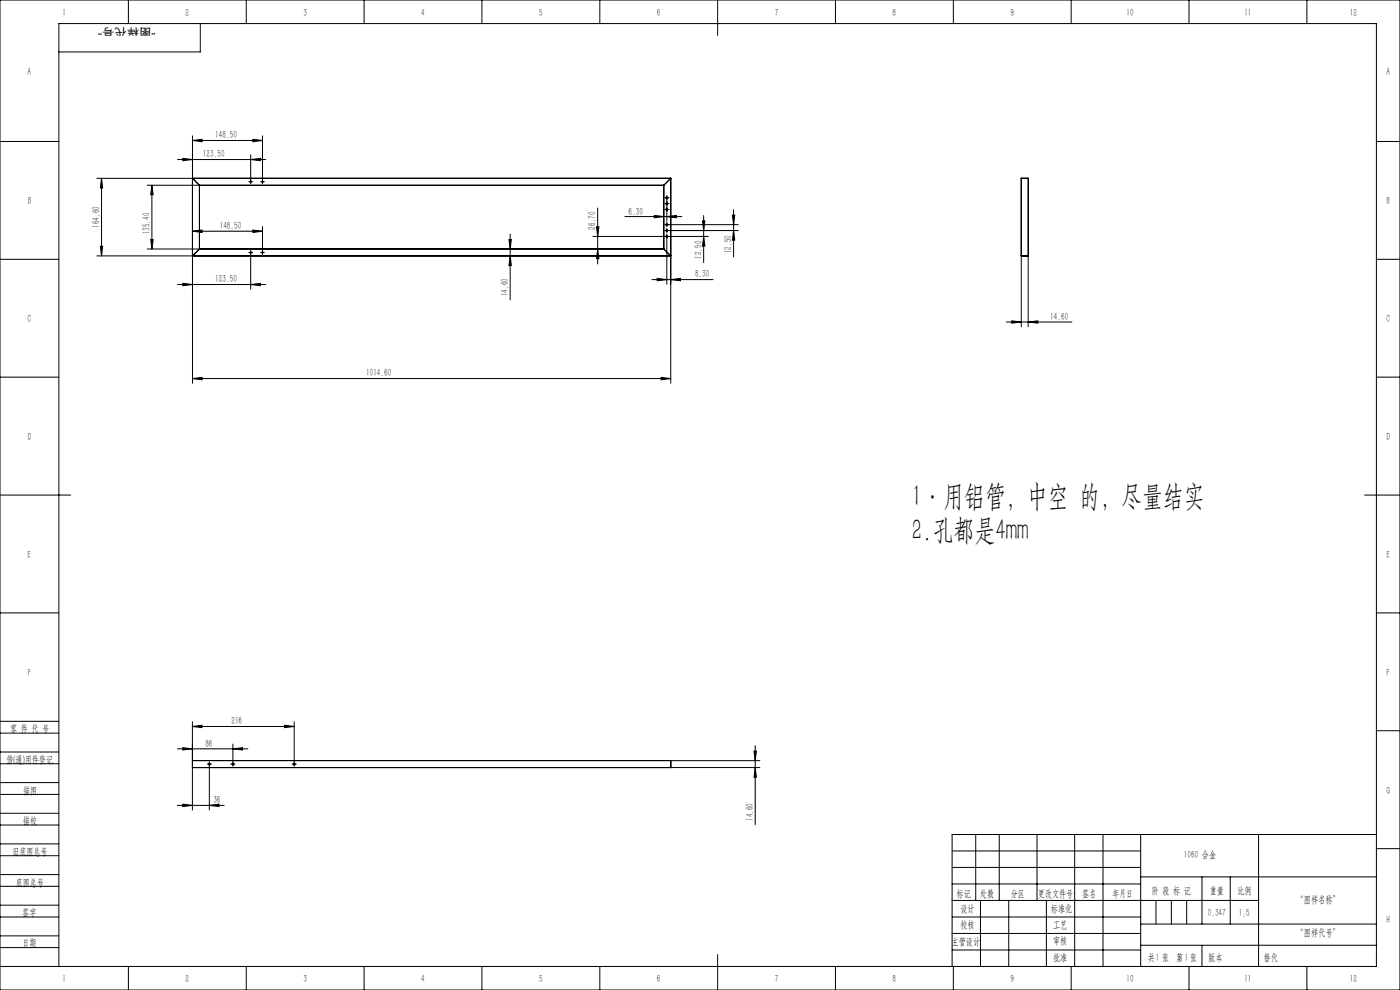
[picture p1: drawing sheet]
<svg xmlns="http://www.w3.org/2000/svg" width="594mm" height="420mm" viewBox="0 0 594 420" stroke-linecap="round" stroke-linejoin="round" font-family="sans-serif">
<g fill="none" stroke="#000" stroke-width=".42">
<path d="M0 0h594v420h-594zM54.5 0v10M85 10v12h-60M104.5 0v10M154.5 0v10M204.5 0v10M254.5 0v10M304.5 0v15M354.5 0v10M404.5 0v10M454.5 0v10M504.5 0v10"/>
<path d="M554.5 0v10M81.7 59.6l4.1-.5v1zM81.7 57.6v105M81.7 59.6h29.7M107.3 59.1l4.1 .5-4.1 .5zM111.4 57.6v18.7M0 60h25M43.1 75.7l.5 4h-1zM43.1 75.7v32.9M64.5 78.6l.5 4h-1zM64.5 78.6v27M75.3 67.7h37.4"/>
<path d="M77.6 67.2l4.1 .5-4.1 .5zM81.6 75.6l.1 .1M81.7 75.7l2.9 2.9M84.6 78.6h.1M84.6 78.6v27M105.9 77.1h1M106.4 76.6v1M106.4 67.7l4.1-.5v1zM106.4 65.7v10.6M110.9 77.1h1M111.4 76.6v1M281.6 78.6h.1"/>
<path d="M281.7 78.6h-.1M281.7 78.6h-219.2M281.7 78.6v27M284.6 75.7l-2.9 2.9M284.6 75.6v.1M284.6 75.6v87M284.6 75.6l-243.5 .1M433.3 75.6h.1M433.3 75.6v63M433.3 75.6h2.9M436.2 75.6v63M436.3 75.7h.1"/>
<path d="M584 60h10M81.7 98.1l4.1-.5v1zM81.7 98.1h29.7M107.3 97.6l4.1 .5-4.1 .5zM111.4 96.1v10.2M216.5 99.3v27.9M253.1 96.2h1l-.5 4.1zM253.6 88.2v23.8M265.1 91.9h24.2M277.6 91.4l4.1 .5-4.1 .5zM282.4 83.9h1M282.4 86.4h1"/>
<path d="M282.4 88.9h1M282.4 95.3h1M282.4 97.8h1M282.9 91.9l4.1-.5v1zM282.9 83.4v1M282.9 84.8v9.1M282.9 94.8v1M282.9 97.3v1M282.9 99.8v1M283.8 97.8h29.4M283.8 95.3h29.4M298.1 93.7h1l-.5 4.1z"/>
<path d="M298.6 91.5v19.9M310.7 91.2h1l-.4 4.1zM311.3 89v20M311.3 97.8l.4 4.1h-1zM0 110h25M41.1 108.6h243.5M42.6 104.5h1l-.5 4.1zM64 101.6h1l-.5 4zM81.7 108.6h-.1M84.6 105.6h.1M84.6 105.6l-2.9 3M105.9 107.1h1"/>
<path d="M106.4 106.6v1M106.4 107.9v14.8M110.9 107.1h1M111.4 106.6v1M215.9 101.6h1.1l-.5 4zM216.5 108.6l.5 4.1h-1.1zM251.6 100.3h30.4M253.6 105.6l.5 4.1h-1zM276.6 118.6h25.9M278.8 118.1l4.1 .5-4.1 .5zM281.6 105.6h.1M281.7 105.6h-219.2"/>
<path d="M281.7 105.6l2.9 3M282.4 100.3h1M282.9 101.2v19.4M283.8 100.3h16.8M284.6 108.6h.1M284.6 118.6l4.1-.5v1zM298.6 100.3l.5 4.1h-1zM433.3 108.6h.1M433.3 108.6h2.9M436.2 108.6h.1M584 110h10M75.3 120.7h37.4"/>
<path d="M77.6 120.2l4.1 .5-4.1 .5zM106.4 120.7l4.1-.5v1zM427 136.6h27.8M429.3 136.1l4 .5-4 .5zM436.2 136.6l4.1-.5v1zM0 160h25M81.7 160.6l4.1-.5v1zM81.7 160.6h202.9M280.5 160.1l4.1 .5-4.1 .5zM584 160h10M0 210h30M579 210h15"/>
<path d="M0 260h25M584 260h10M0 319h25M0 311h25M0 306h25M75.3 317.7h29.9M77.5 317.2l4.1 .5-4.1 .5zM81.6 308.2l4.1-.5v1zM81.6 306.2v37.5M81.6 308.2h43.2M98.8 317.7l4.1-.5v1zM98.8 315.7v7.6"/>
<path d="M120.8 307.7l4 .5-4 .5zM124.8 306.2v17.1M319.9 318.6h1l-.5 4.1zM320.4 316.4v33.5M584 310h10M0 324h25M0 337h25M0 332h25M81.6 322.7h.1M81.7 325.7h.1M81.6 325.6h240.8M81.6 322.7h240.8"/>
<path d="M88.3 324.2h1M88.8 325.1v18.6M88.8 323.7v1M98.3 324.2h1M98.8 323.7v1M124.3 324.2h1M124.8 323.7v1M284.6 325.7h.1M284.6 322.7h.1M284.6 322.7v2.9M320.4 325.6l.5 4.1h-1zM0 350h25"/>
<path d="M0 345h25M0 358h25M75.3 341.7h19.8M77.5 341.2l4.1 .5-4.1 .5zM88.8 341.7l4.1-.5v1zM414 354v28M424 354v28M440 354v28M456 354v56M468 354v56M484 354v56M534 354v56"/>
<path d="M584 354h-180v56M0 363h25M0 376h25M0 371h25M404 361h80M404 368h80M404 375h80M484 372h100M510 372v20M522 372v20M584 360h10M0 389h25"/>
<path d="M0 384h25M0 397h25M404 389h80M404 382h130M404 396h80M416 382v28M428 382v28M444 382v28M484 392h100M490.5 382v10M497 382v10M503.5 382v10"/>
<path d="M0 402h25M0 410h584v-400h-559v400M54.5 410v10M104.5 410v10M154.5 410v10M204.5 410v10M254.5 410v10M304.5 405v15M354.5 410v10M404 403h80M404.5 410v10M454.5 410v10"/>
<path d="M484 401h100M504.5 410v10M510 401v9M554.5 410v10"/>
<circle cx="106.4" cy="77.1" r=".3"/>
<circle cx="111.4" cy="77.1" r=".3"/>
<circle cx="282.9" cy="83.9" r=".42"/>
<circle cx="282.9" cy="88.9" r=".41"/>
<circle cx="282.9" cy="86.4" r=".41"/>
<circle cx="282.9" cy="95.3" r=".41"/>
<circle cx="282.9" cy="97.8" r=".41"/>
<circle cx="106.4" cy="107.1" r=".3"/>
<circle cx="111.4" cy="107.1" r=".3"/>
<circle cx="282.9" cy="100.3" r=".42"/>
<circle cx="88.8" cy="324.2" r=".39"/>
<circle cx="98.8" cy="324.2" r=".41"/>
<circle cx="124.8" cy="324.2" r=".39"/>
</g>
<g fill="none" stroke="#000" stroke-width=".42" stroke-dasharray="30.5 1.3 1.3 1.3">
<path d="M105.9 77.1h-.3M106.4 76.6v-.3M106.4 77.6v.3M106.9 77.1h.3M110.9 77.1h-.3M111.4 76.6v-.3M111.4 77.6v.3M111.9 77.1h.3M282.4 83.9h-.4M282.4 86.4h-.4M282.4 88.9h-.4M282.4 95.3h-.4"/>
<path d="M282.4 97.8h-.4M282.9 99.8v-.4M282.9 83.4v-.4M282.9 84.4v.4M282.9 85.9v-.4M282.9 86.9v.4M282.9 88.4v-.4M282.9 89.4v.4M282.9 94.8v-.4M282.9 95.8v.4M282.9 97.3v-.4M282.9 98.3v.4"/>
<path d="M283.4 83.9h.5M283.4 86.4h.5M283.4 88.9h.5M283.4 95.3h.5M283.4 97.8h.5M105.9 107.1h-.3M106.4 106.6v-.3M106.4 107.6v.3M106.9 107.1h.3M110.9 107.1h-.3M111.4 106.6v-.3M111.4 107.6v.3"/>
<path d="M111.9 107.1h.3M282.4 100.3h-.4M282.9 100.8v.4M283.4 100.3h.5M88.3 324.2h-.4M88.8 323.7v-.4M88.8 324.7v.4M89.3 324.2h.4M98.3 324.2h-.4M98.8 323.7v-.4M98.8 324.7v.4M99.3 324.2h.4"/>
<path d="M124.3 324.2h-.4M124.8 323.7v-.4M124.8 324.7v.4M125.3 324.2h.4"/>
</g>
<g fill="#000">
<path d="M43.1 75.7l.5 4h-1zM42.6 104.5h1l-.5 4.1zM64.5 78.6l.5 4h-1zM64 101.6h1l-.5 4zM310.7 91.2h1l-.4 4.1zM311.3 97.8l.4 4.1h-1zM215.9 101.6h1.1l-.5 4zM216.5 108.6l.5 4.1h-1.1z"/>
<path d="M298.6 100.3l.5 4.1h-1zM298.1 93.7h1l-.5 4.1zM253.6 105.6l.5 4.1h-1zM253.1 96.2h1l-.5 4.1zM320.4 325.6l.5 4.1h-1zM319.9 318.6h1l-.5 4.1z"/>
<path d="M106.4 120.7l4.1-.5v1zM77.6 120.2l4.1 .5-4.1 .5zM107.3 97.6l4.1 .5-4.1 .5zM81.7 98.1l4.1-.5v1zM106.4 67.7l4.1-.5v1zM77.6 67.2l4.1 .5-4.1 .5zM107.3 59.1l4.1 .5-4.1 .5zM81.7 59.6l4.1-.5v1zM88.8 341.7l4.1-.5v1zM77.5 341.2l4.1 .5-4.1 .5zM98.8 317.7l4.1-.5v1zM77.5 317.2l4.1 .5-4.1 .5zM120.8 307.7l4 .5-4 .5zM81.6 308.2l4.1-.5v1z"/>
<path d="M81.7 160.6l4.1-.5v1zM280.5 160.1l4.1 .5-4.1 .5zM278.8 118.1l4.1 .5-4.1 .5zM284.6 118.6l4.1-.5v1zM277.6 91.4l4.1 .5-4.1 .5zM282.9 91.9l4.1-.5v1zM429.3 136.1l4 .5-4 .5zM436.2 136.6l4.1-.5v1z"/>
</g>
<g font-size="12.7">
<text x="386.8" y="214.8">1·用铝管，中空 的，尽量结实</text>
<text x="386.8" y="229">2.孔都是4mm</text>
</g>
<g font-size="4.4">
<text x="26.5" y="6.6">1</text>
<text x="78.7" y="6.6">2</text>
<text x="128.7" y="6.6">3</text>
<text x="178.7" y="6.6">4</text>
<text x="228.7" y="6.6">5</text>
<text x="278.7" y="6.6">6</text>
<text x="328.7" y="6.6">7</text>
<text x="378.7" y="6.6">8</text>
<text x="428.7" y="6.6">9</text>
<text x="478" y="6.6">10</text>
<text x="528" y="6.6">11</text>
<text x="572.7" y="6.6">12</text>
<text x="11.7" y="31.6">A</text>
<text x="588.3" y="31.6">A</text>
<text x="91.3" y="58.7">148.50</text>
<text x="86.1" y="66.8">123.50</text>
<text x="11.7" y="86.6">B</text>
<text x="588.3" y="86.6">B</text>
<text x="266.7" y="91">6.30</text>
<text x="42.2" y="96.6" transform="rotate(-90 42.2 96.6)">164.60</text>
<text x="63.6" y="99.5" transform="rotate(-90 63.6 99.5)">135.40</text>
<text x="93.2" y="97.2">148.50</text>
<text x="252.7" y="97.4" transform="rotate(-90 252.7 97.4)">26.70</text>
<text x="310.4" y="107.4" transform="rotate(-90 310.4 107.4)">12.50</text>
<text x="297.7" y="109.8" transform="rotate(-90 297.7 109.8)">12.50</text>
<text x="91.3" y="119.8">123.50</text>
<text x="294.9" y="117.7">8.30</text>
<text x="215.6" y="125.7" transform="rotate(-90 215.6 125.7)">14.60</text>
<text x="11.7" y="136.6">C</text>
<text x="445.6" y="135.7">14.60</text>
<text x="588.2" y="136.6">C</text>
<text x="155.3" y="159.7">1014.60</text>
<text x="11.7" y="186.6">D</text>
<text x="588.3" y="186.6">D</text>
<text x="11.7" y="236.6">E</text>
<text x="588.2" y="236.6">E</text>
<text x="11.8" y="286.6">F</text>
<text x="588.3" y="286.6">F</text>
<text x="4.3" y="310.5">零 件 代 号</text>
<text x="98.2" y="307.3">216</text>
<text x="87.1" y="316.8">86</text>
<text x="2.7" y="323.5">借(通)用件登记</text>
<text x="9.8" y="336.7">描图</text>
<text x="90.5" y="340.8">36</text>
<text x="588.2" y="336.7">G</text>
<text x="9.7" y="349.8">描校</text>
<text x="319.6" y="348.3" transform="rotate(-90 319.6 348.3)">14.60</text>
<text x="5.3" y="362.6">旧底图总号</text>
<text x="502.3" y="364.1">1060 合金</text>
<text x="6.8" y="375.7">底图总号</text>
<text x="405.9" y="380.4">标记</text>
<text x="415.8" y="380.4">处数</text>
<text x="428.8" y="380.4">分区</text>
<text x="440.4" y="380.4">更改文件号</text>
<text x="459.1" y="380.4">签名</text>
<text x="472" y="380.4">年月日</text>
<text x="488.7" y="379.1">阶 段 标 记</text>
<text x="513.3" y="379.1">重量</text>
<text x="525" y="379.1">比例</text>
<text x="550.1" y="382.9">“图样名称”</text>
<text x="9.5" y="388.5">签字</text>
<text x="407.5" y="386.8">设计</text>
<text x="445.9" y="386.8">标准化</text>
<text x="512.5" y="388.4">0.347</text>
<text x="407.5" y="393.7">校核</text>
<text x="446.8" y="393.7">工艺</text>
<text x="588.2" y="391.6">H</text>
<text x="9.5" y="401.5">日期</text>
<text x="403.7" y="400.7">主管设计</text>
<text x="446.8" y="400.7">审核</text>
<text x="550.1" y="397.1">“图样代号”</text>
<text x="446.8" y="407.7">批准</text>
<text x="487" y="407.6">共 张 第 张</text>
<text x="490.3" y="407.6">1</text>
<text x="502.7" y="407.6">1</text>
<text x="512.6" y="407.6">版本</text>
<text x="26.5" y="416.6">1</text>
<text x="78.7" y="416.6">2</text>
<text x="128.7" y="416.6">3</text>
<text x="178.7" y="416.6">4</text>
<text x="228.7" y="416.6">5</text>
<text x="278.7" y="416.6">6</text>
<text x="328.7" y="416.6">7</text>
<text x="378.7" y="416.6">8</text>
<text x="428.7" y="416.6">9</text>
<text x="478" y="416.6">10</text>
<text x="528" y="416.6">11</text>
<text x="572.7" y="416.6">12</text>
</g>
<g font-size="4.4" fill="#0a0605">
<text x="525.6" y="388.4">1:5</text>
<text x="536.1" y="407.6">替代</text>
</g>
<text font-size="4.1" fill="#0a0605" x="66" y="11.9" transform="rotate(-180 66 11.9)">“图样代号”</text>
</svg>
